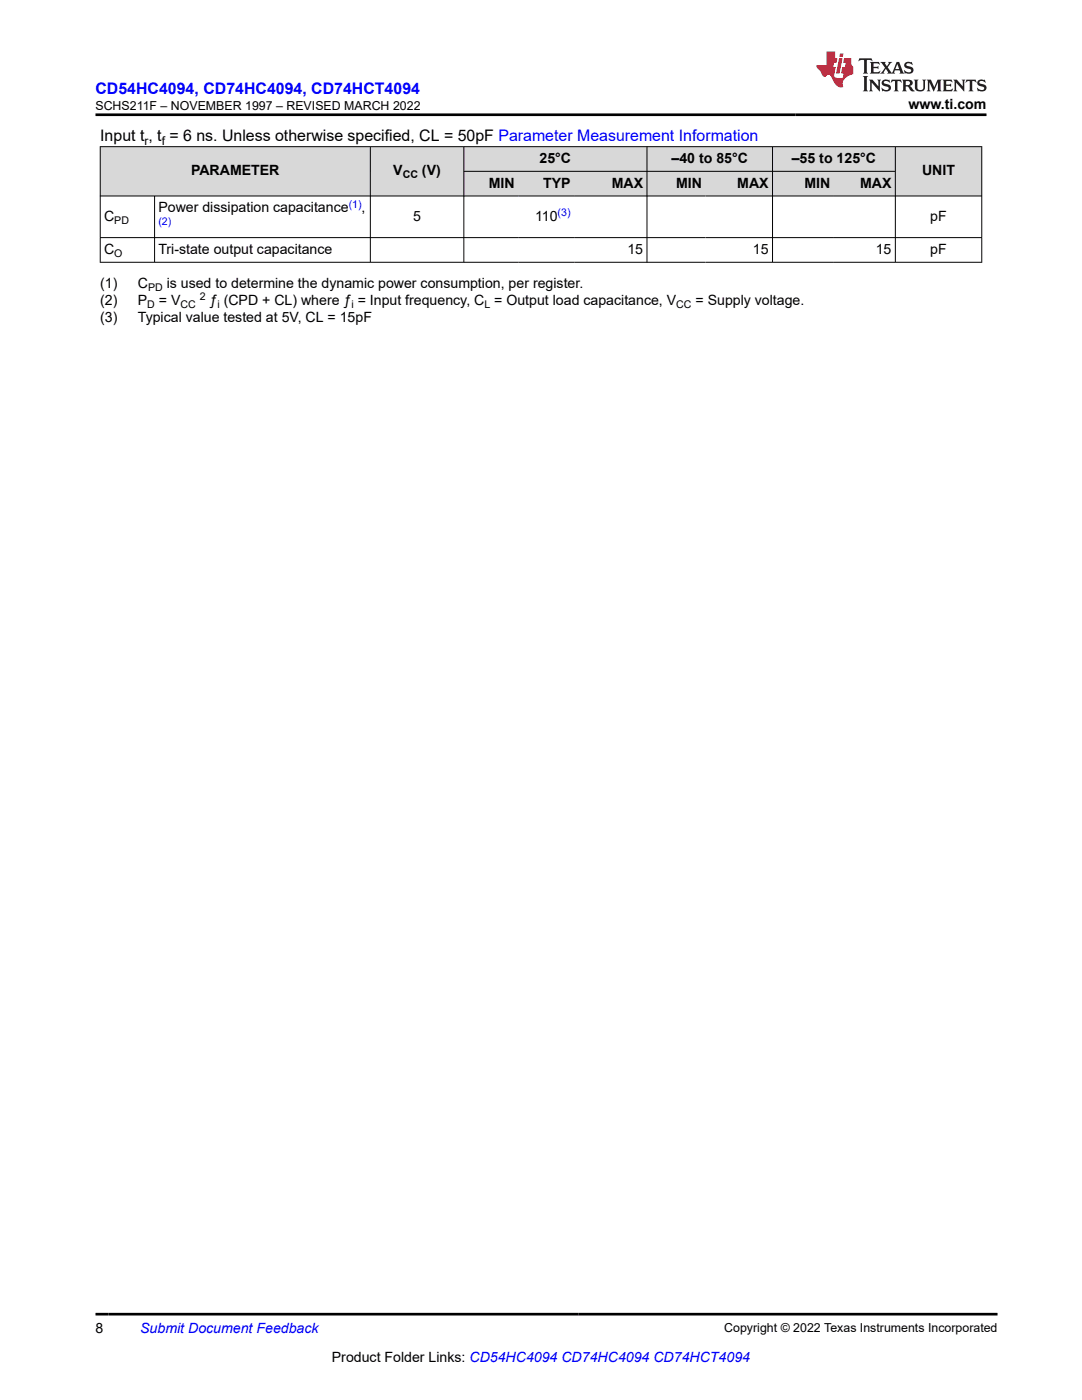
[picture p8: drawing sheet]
<svg xmlns="http://www.w3.org/2000/svg" width="216mm" height="279mm" viewBox="0 0 216 279" stroke-linecap="round" stroke-linejoin="round" font-family="sans-serif">
<g fill="#d8d8d8">
<path d="M20 29.3h175.9v4.9h-175.9z" fill-rule="evenodd"/>
<path d="M20.1 29.3h53.7v9.8h-53.7z" fill-rule="evenodd"/>
<path d="M74 29.3h18.5v9.8h-18.5z" fill-rule="evenodd"/>
<path d="M92.6 29.3h36.4v4.8h-36.4z" fill-rule="evenodd"/>
<path d="M129.2 29.3h24.9v4.8h-24.9z" fill-rule="evenodd"/>
<path d="M154.2 29.3h24.4v4.8h-24.4z" fill-rule="evenodd"/>
<path d="M178.7 29.3h17.1v9.8h-17.1z" fill-rule="evenodd"/>
<path d="M92.6 34.3h10.8v4.8h-10.8z" fill-rule="evenodd"/>
<path d="M103.4 34.3h11.2v4.8h-11.2z" fill-rule="evenodd"/>
<path d="M114.6 34.3h14.4v4.8h-14.4z" fill-rule="evenodd"/>
<path d="M129.2 34.3h11.6v4.8h-11.6z" fill-rule="evenodd"/>
<path d="M140.8 34.3h13.3v4.8h-13.3z" fill-rule="evenodd"/>
<path d="M154.2 34.3h12.2v4.8h-12.2z" fill-rule="evenodd"/>
<path d="M166.4 34.3h12.2v4.8h-12.2z" fill-rule="evenodd"/>
</g>
<g fill="none" stroke="#000" stroke-width=".2">
<path d="M19.9 29.3h176.1M19.9 39.1h176.1M20 29.2v23.2M30.8 39.1v13.3M73.9 29.2v23.2M92.6 29.2v23.2M92.6 34.2h86.1M129.1 29.2v23.2M154.1 29.2v23.2M178.7 29.2v23.2M195.9 29.2v23.2M19.9 47.4h176.1"/>
<path d="M19.9 52.3h176.1"/>
</g>
<path d="M171.5 11.6l-.2 .6 .5-.2h.6v.1v2.2l-.2 .4h1l-.2-.4v-2.2v-.1h.5l.5 .2-.1-.6zM173.6 12.4l.2 .3v1.6l-.2 .4h1.9l.1-.6a1.08 1.08 0 0 1-1.3 .2v-.7h.6l.4 .2v-.7l-.4 .2h-.6v-.5l.2-.2a1 1 0 0 1 1 .3l-.1-.5zM175.7 12.4l.9 1.1-1 1.2h.9l-.2-.2 .5-.8 .4 .8-.2 .2h1.6l-.2-.2 .2-.5h.9l.1 .5-.1 .2h.9l-.2-.4-.8-1.9h-.5l-.9 2.1-.9-1.1 .9-1h-.8l.2 .2-.4 .6-.4-.6 .2-.2zM179 12.8l.4 1h-.7zM180.7 12.5a.65 .65 0 0 0-.2 .7 .65 .65 0 0 0 .6 .5l.6 .1 .1 .3a.79 .79 0 0 1-.7 .4 .79 .79 0 0 1-.7-.5l.1 .7 .2-.1a.93 .93 0 0 0 1.1 0 .93 .93 0 0 0 .4-.9 1.46 1.46 0 0 0-1.2-.6l-.1-.3a1.09 1.09 0 0 1 1.2 .2l-.2-.6-.1 .1-.5-.2zM172.2 15.2l.2 .4v2.2l-.2 .4h1l-.2-.4v-2.2l.2-.4zM173.4 15.9l.2 .4v1.5l-.2 .4h.8l-.3-.4 .1-1.3 1.6 1.8v-2l.2-.4h-.7l.1 .2 .1 1.1-1.2-1.3zM176.2 16a.65 .65 0 0 0-.2 .8 .65 .65 0 0 0 .6 .4l.6 .2 .1 .2a.79 .79 0 0 1-.7 .4 .79 .79 0 0 1-.7-.5l.1 .7 .2-.1a.93 .93 0 0 0 1.1 .1 .93 .93 0 0 0 .4-1 1.46 1.46 0 0 0-1.2-.5l-.1-.4a1.09 1.09 0 0 1 1.2 .2l-.1-.6-.2 .1-.5-.1zM177.9 15.9l-.1 .6a.63 .63 0 0 1 .8-.3v1.6l-.3 .4h1l-.2-.4v-1.6a.66 .66 0 0 1 .8 .3l-.1-.6zM180 15.9l.2 .4v1.5l-.2 .4h1l-.2-.2-.1-.7h.5l.1 .2a.79 .79 0 0 0 1.2 .6l-1-.9a.61 .61 0 0 0 .6-.6 .61 .61 0 0 0-.5-.7zM180.8 16.2h.1a.47 .47 0 0 1 .5 .1 .47 .47 0 0 1 .1 .5l-.1 .1-.7 .1zM182.3 15.9l.2 .2a2.27 2.27 0 0 0 .4 2 1.04 1.04 0 0 0 1.7-.7v-1.3l.2-.2h-.8l.2 .4v1.1a.6 .6 0 0 1-.6 .6 .6 .6 0 0 1-.6-.6v-1.1l.3-.4zM184.9 15.9l.2 .4v1.5l-.2 .4h.8l-.3-.4v-1.4l.9 1.9 .9-1.9v1.4l-.3 .4h1l-.2-.4v-1.5l.2-.4h-.8l-.7 1.5-.6-1.5zM188.1 15.9l.2 .4v1.5l-.2 .4h1.9l.1-.6a1.09 1.09 0 0 1-1.3 .2v-.7h.6l.4 .2v-.6l-.4 .2h-.6v-.6l.2-.1a1.01 1.01 0 0 1 1 .3l-.1-.6zM190.2 15.9l.3 .4v1.5l-.3 .4h.8l-.2-.4v-1.3l1.6 1.8v-2l.2-.4h-.7l.2 .2v1.1l-1.2-1.3zM192.8 15.9l-.1 .6a.63 .63 0 0 1 .8-.3v1.6l-.3 .4h1l-.2-.4v-1.6a.66 .66 0 0 1 .8 .3l-.1-.6zM195.2 16a.65 .65 0 0 0-.2 .8 .65 .65 0 0 0 .6 .4l.6 .2 .2 .2a.79 .79 0 0 1-.7 .4 .79 .79 0 0 1-.7-.5l.1 .7 .2-.1a.93 .93 0 0 0 1 .1 .93 .93 0 0 0 .5-1 1.46 1.46 0 0 0-1.3-.5v-.4a1.09 1.09 0 0 1 1.2 .2l-.2-.6-.2 .1-.5-.1z" fill="#231f20"/>
<path d="M164.9 10.3v2.7h-2l.1 .4 .8 1a.95 .95 0 0 0 1 .9 .59 .59 0 0 1 .5-.4 .59 .59 0 0 1 .5 .3l.4 .8a1.59 1.59 0 0 0 2.1 1.4 1.61 1.61 0 0 1 1-2.3l1-.3-.1-1.5a1.59 1.59 0 0 1-.3-1.7h-1.5l-.2 .9h.6l-.2 .9h-.5l-.2 .9v.3l.4 .1-.1 .9h-.7a.73 .73 0 0 1-1-.7l.3-1.5h-.5l.1-.9h.5l.2-.9h-.5v-1.3zM167.4 11.6l-.6 3.1h.7l.6-3.1zM167.6 10.7l-.1 .6h.7l.1-.6z" fill="#ed1c24"/>
<path d="M19 22.9h177.8M19 262.3h180" fill="none" stroke="#000" stroke-width=".53"/>
<text font-size="3.2" fill="#00f" x="19" y="18.7">CD54HC4094, CD74HC4094, CD74HCT4094</text>
<text font-size="3.2" x="20" y="28.2">Input t , t = 6 ns. Unless otherwise specified, CL = 50pF Parameter Measurement Information</text>
<g font-size="2.8">
<text x="181.3" y="21.8">www.ti.com</text>
<text x="38.1" y="35">PARAMETER</text>
<text x="78.5" y="35">V</text>
<text x="84.2" y="35">(V)</text>
<text x="107.7" y="32.5">25°C</text>
<text x="134" y="32.5">–40 to 85°C</text>
<text x="158" y="32.5">–55 to 125°C</text>
<text x="184" y="35">UNIT</text>
<text x="97.5" y="37.5">MIN</text>
<text x="108.4" y="37.5">TYP</text>
<text x="122.1" y="37.5">MAX</text>
<text x="134.9" y="37.5">MIN</text>
<text x="147.1" y="37.5">MAX</text>
<text x="160.5" y="37.5">MIN</text>
<text x="171.6" y="37.5">MAX</text>
<text x="20.8" y="44.1">C</text>
<text x="31.6" y="42.4">Power dissipation capacitance</text>
<text x="72.2" y="42.4">,</text>
<text x="82.4" y="44.1">5</text>
<text x="106.8" y="44.1">110</text>
<text x="185.6" y="44.1">pF</text>
<text x="20.8" y="50.7">C</text>
<text x="31.6" y="50.7">Tri-state output capacitance</text>
<text x="125.2" y="50.7">15</text>
<text x="150.2" y="50.7">15</text>
<text x="174.8" y="50.7">15</text>
<text x="185.6" y="50.7">pF</text>
<text x="20" y="57.5">(1)</text>
<text x="27.5" y="57.5">C</text>
<text x="33.3" y="57.5">is used to determine the dynamic power consumption, per register.</text>
<text x="20" y="64.3">(3)</text>
<text x="20" y="60.9">(2)</text>
<text x="27.5" y="60.9">P</text>
<text x="27.5" y="64.3">Typical value tested at 5V, CL = 15pF</text>
<text x="31.7" y="60.9">= V</text>
<text x="41.8" y="60.9">ƒ (CPD + CL) where ƒ = Input frequency, C = Output load capacitance, V</text>
<text x="138.8" y="60.9">= Supply voltage.</text>
<text x="19" y="266.1">8</text>
<text x="66.2" y="271.7">Product Folder Links: CD54HC4094 CD74HC4094 CD74HCT4094</text>
</g>
<text font-size="2.8" fill="#00f" x="28" y="266.1">Submit Document Feedback</text>
<g font-size="2.5">
<text x="19" y="21.9">SCHS211F – NOVEMBER 1997 – REVISED MARCH 2022</text>
<text x="144.5" y="265.8">Copyright © 2022 Texas Instruments Incorporated</text>
</g>
<g font-size="2.4">
<text x="28.8" y="28.9">r</text>
<text x="32.3" y="28.9">f</text>
</g>
<g font-size="2.1">
<text x="80.4" y="35.6">CC</text>
<text x="22.8" y="44.6">PD</text>
<text x="22.8" y="51.3">O</text>
<text x="29.5" y="58.1">PD</text>
<text x="39.9" y="59.9">2</text>
<text x="29.4" y="61.4">D</text>
<text x="36" y="61.4">CC</text>
<text x="43.4" y="61.4">i</text>
<text x="70.1" y="61.4">i</text>
<text x="96.7" y="61.4">L</text>
<text x="134.9" y="61.4">CC</text>
</g>
<g font-size="2.1" fill="#00f">
<text x="69.6" y="41.4">(1)</text>
<text x="31.6" y="44.8">(2)</text>
<text x="111.3" y="43.1">(3)</text>
</g>
</svg>
